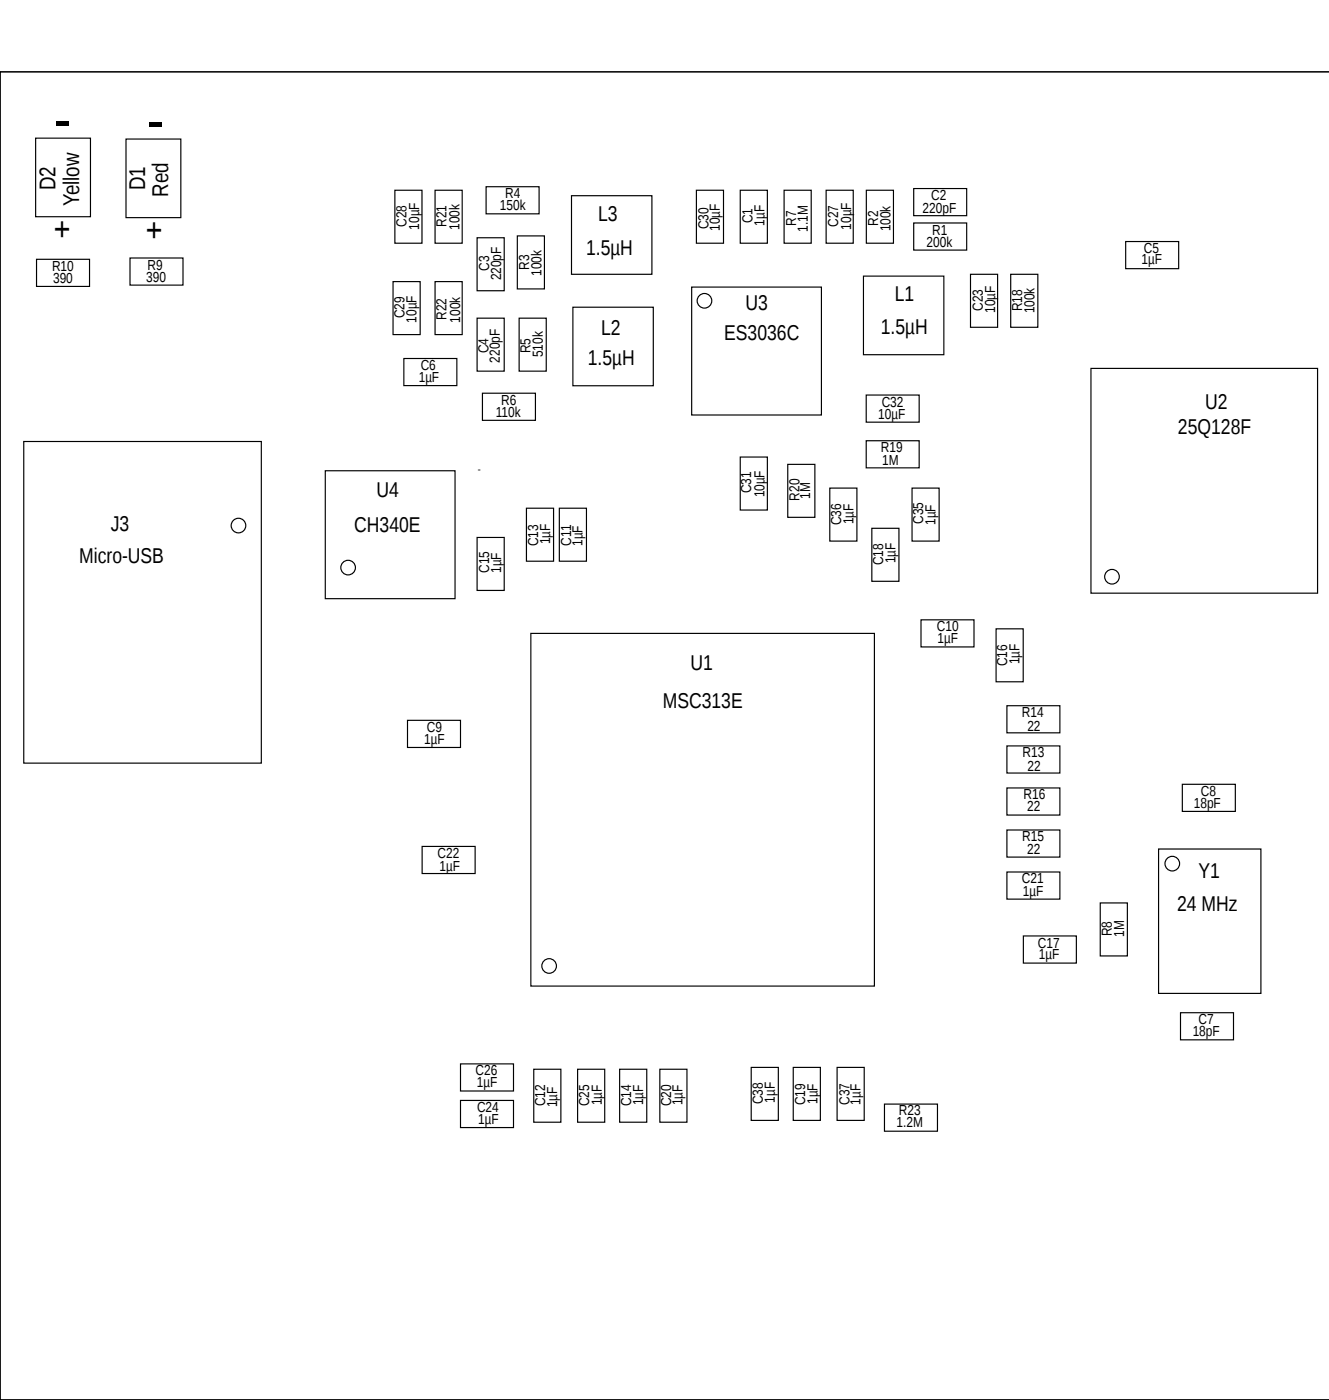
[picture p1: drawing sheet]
<svg xmlns="http://www.w3.org/2000/svg" width="171mm" height="180mm" viewBox="0 0 171 180" stroke-linecap="round" stroke-linejoin="round" font-family="sans-serif">
<g fill="none" stroke="#000" stroke-width=".15">
<path d="M4.6 17.8h7v10.1h-7zM16.2 17.9h7v10.1h-7zM170.8 9.2h-170.8v170.8M4.7 33.3h6.8v3.5h-6.8zM16.7 33.2h6.8v3.5h-6.8zM50.5 36.2h3.5v6.8h-3.5zM50.8 24.5h3.4v6.8h-3.4zM55.9 24.5h3.5v6.8h-3.5zM55.9 36.2h3.5v6.8h-3.5zM61.3 30.6h3.5v6.8h-3.5zM62.5 24h6.8v3.5h-6.8zM66.5 30.3h3.5v6.8h-3.5z"/>
<path d="M73.5 25.2h10.3v10.1h-10.3zM73.6 39.5h10.4v10.1h-10.4zM88.9 36.9h16.7v16.5h-16.7zM89.5 24.5h3.5v6.8h-3.5zM95.2 24.5h3.4v6.8h-3.4zM100.8 24.5h3.5v6.8h-3.5zM106.2 24.5h3.5v6.8h-3.5zM111 35.5h10.3v10.1h-10.3zM111.4 24.5h3.5v6.8h-3.5zM117.5 24.2h6.8v3.5h-6.8zM117.5 28.7h6.8v3.5h-6.8zM124.8 35.3h3.4v6.8h-3.4z"/>
<path d="M129.9 35.3h3.5v6.8h-3.5zM144.7 31.1h6.8v3.4h-6.8zM3.1 56.8h30.5v41.3h-30.5zM51.9 46.1h6.8v3.5h-6.8zM61.3 40.9h3.5v6.8h-3.5zM62 50.6h6.8v3.4h-6.8zM66.7 40.9h3.5v6.8h-3.5zM95.2 58.8h3.4v6.8h-3.4zM101.3 59.7h3.5v6.8h-3.5zM111.4 50.8h6.8v3.5h-6.8zM111.4 56.7h6.8v3.5h-6.8zM140.2 47.4h29.2v28.9h-29.2z"/>
<path d="M41.8 60.5h16.7v16.5h-16.7zM61.3 69.1h3.5v6.8h-3.5zM67.7 65.3h3.5v6.9h-3.5zM71.9 65.3h3.5v6.9h-3.5zM106.7 62.8h3.5v6.8h-3.5zM112.1 67.9h3.5v6.8h-3.5zM117.2 62.8h3.5v6.8h-3.5zM118.4 79.7h6.8v3.5h-6.8zM52.4 92.6h6.8v3.5h-6.8zM68.2 81.4h44.2v45.4h-44.2zM128.1 80.8h3.4v6.9h-3.4zM129.4 90.7h6.9v3.5h-6.9z"/>
<path d="M129.4 95.9h6.9v3.5h-6.9zM54.3 108.8h6.8v3.5h-6.8zM129.4 101.3h6.9v3.5h-6.9zM129.4 106.7h6.9v3.5h-6.9zM129.4 112.1h6.9v3.5h-6.9zM141.4 116.1h3.5v6.8h-3.5zM148.9 109.2h13.2v18.5h-13.2zM152 100.8h6.8v3.5h-6.8zM59.2 136.8h6.8v3.5h-6.8zM68.6 137.5h3.5v6.8h-3.5zM74.3 137.5h3.4v6.8h-3.4zM79.7 137.5h3.4v6.8h-3.4z"/>
<path d="M84.8 137.5h3.5v6.8h-3.5zM96.6 137.2h3.5v6.9h-3.5zM102 137.2h3.5v6.9h-3.5zM107.6 137.2h3.5v6.9h-3.5zM131.6 120.3h6.8v3.5h-6.8zM151.8 130.2h6.8v3.5h-6.8zM59.2 141.5h6.8v3.5h-6.8zM113.7 142h6.8v3.4h-6.8z"/>
<circle cx="90.6" cy="38.7" r=".94"/>
<circle cx="30.7" cy="67.6" r=".94"/>
<circle cx="44.8" cy="73" r=".94"/>
<circle cx="143" cy="74.2" r=".94"/>
<circle cx="150.7" cy="111" r=".94"/>
<circle cx="70.6" cy="124.2" r=".94"/>
</g>
<path d="M170.8 9.2h-170.8v170.8" fill="none" stroke="#000" stroke-width=".13"/>
<g font-size="8">
<text x="6.9" y="18">-</text>
<text x="18.9" y="18.1">-</text>
</g>
<g font-size="4.5">
<text x="6.9" y="31">+</text>
<text x="18.7" y="31.1">+</text>
</g>
<g font-size="2.9">
<text x="7.1" y="24.4" transform="rotate(-90 7.1 24.4)">D2</text>
<text x="10.2" y="26.5" transform="rotate(-90 10.2 26.5)">Yellow</text>
<text x="18.6" y="24.4" transform="rotate(-90 18.6 24.4)">D1</text>
<text x="21.6" y="25.3" transform="rotate(-90 21.6 25.3)">Red</text>
</g>
<g font-size="2.8">
<text x="76.9" y="28.4">L3</text>
<text x="75.4" y="32.8">1.5µH</text>
<text x="95.8" y="39.9">U3</text>
<text x="115" y="38.7">L1</text>
<text x="75.6" y="47">1.5µH</text>
<text x="77.3" y="43.1">L2</text>
<text x="93.1" y="43.8">ES3036C</text>
<text x="113.2" y="42.9">1.5µH</text>
<text x="154.9" y="52.6">U2</text>
<text x="151.4" y="55.7">25Q128F</text>
<text x="48.4" y="64">U4</text>
<text x="14.2" y="68.3">J3</text>
<text x="45.6" y="68.4">CH340E</text>
<text x="10.2" y="72.4">Micro-USB</text>
<text x="88.8" y="86.1">U1</text>
<text x="85.2" y="91.1">MSC313E</text>
<text x="154.1" y="112.9">Y1</text>
<text x="151.3" y="117.1">24 MHz</text>
</g>
<g font-size="1.9">
<text x="52.3" y="29.2" transform="rotate(-90 52.3 29.2)">C28</text>
<text x="53.9" y="29.5" transform="rotate(-90 53.9 29.5)">10µF</text>
<text x="57.4" y="29.2" transform="rotate(-90 57.4 29.2)">R21</text>
<text x="59.1" y="29.6" transform="rotate(-90 59.1 29.6)">100k</text>
<text x="64.3" y="27">150k</text>
<text x="65" y="25.5">R4</text>
<text x="91.1" y="29.5" transform="rotate(-90 91.1 29.5)">C30</text>
<text x="92.6" y="29.7" transform="rotate(-90 92.6 29.7)">10µF</text>
<text x="96.7" y="28.7" transform="rotate(-90 96.7 28.7)">C1</text>
<text x="98.3" y="29" transform="rotate(-90 98.3 29)">1µF</text>
<text x="102.4" y="29" transform="rotate(-90 102.4 29)">R7</text>
<text x="103.9" y="29.8" transform="rotate(-90 103.9 29.8)">1.1M</text>
<text x="107.8" y="29.1" transform="rotate(-90 107.8 29.1)">C27</text>
<text x="109.4" y="29.5" transform="rotate(-90 109.4 29.5)">10µF</text>
<text x="112.9" y="29" transform="rotate(-90 112.9 29)">R2</text>
<text x="114.5" y="29.8" transform="rotate(-90 114.5 29.8)">100k</text>
<text x="118.6" y="27.4">220pF</text>
<text x="119.7" y="25.7">C2</text>
<text x="6.7" y="34.9">R10</text>
<text x="19" y="34.7">R9</text>
<text x="62.9" y="34.8" transform="rotate(-90 62.9 34.8)">C3</text>
<text x="68" y="34.7" transform="rotate(-90 68 34.7)">R3</text>
<text x="69.6" y="35.5" transform="rotate(-90 69.6 35.5)">100k</text>
<text x="119.1" y="31.8">200k</text>
<text x="119.8" y="30.2">R1</text>
<text x="146.8" y="33.9">1µF</text>
<text x="147" y="32.5">C5</text>
<text x="6.8" y="36.4">390</text>
<text x="18.8" y="36.3">390</text>
<text x="52" y="40.9" transform="rotate(-90 52 40.9)">C29</text>
<text x="53.6" y="41.5" transform="rotate(-90 53.6 41.5)">10µF</text>
<text x="57.4" y="41.1" transform="rotate(-90 57.4 41.1)">R22</text>
<text x="59.1" y="41.5" transform="rotate(-90 59.1 41.5)">100k</text>
<text x="64.4" y="36.1" transform="rotate(-90 64.4 36.1)">220pF</text>
<text x="126.3" y="40" transform="rotate(-90 126.3 40)">C23</text>
<text x="127.9" y="40.3" transform="rotate(-90 127.9 40.3)">10µF</text>
<text x="131.4" y="40" transform="rotate(-90 131.4 40)">R18</text>
<text x="133" y="40.3" transform="rotate(-90 133 40.3)">100k</text>
<text x="54.1" y="47.6">C6</text>
<text x="62.8" y="45.4" transform="rotate(-90 62.8 45.4)">C4</text>
<text x="64.3" y="46.6" transform="rotate(-90 64.3 46.6)">220pF</text>
<text x="68.2" y="45.4" transform="rotate(-90 68.2 45.4)">R5</text>
<text x="69.8" y="45.9" transform="rotate(-90 69.8 45.9)">510k</text>
<text x="53.8" y="49.1">1µF</text>
<text x="63.7" y="53.7">110k</text>
<text x="64.4" y="52">R6</text>
<text x="112.9" y="53.8">10µF</text>
<text x="113.3" y="52.3">C32</text>
<text x="113.2" y="58.1">R19</text>
<text x="113.4" y="59.7">1M</text>
<text x="96.6" y="63.4" transform="rotate(-90 96.6 63.4)">C31</text>
<text x="98.3" y="64" transform="rotate(-90 98.3 64)">10µF</text>
<text x="102.8" y="64.4" transform="rotate(-90 102.8 64.4)">R20</text>
<text x="104.2" y="64.1" transform="rotate(-90 104.2 64.1)">1M</text>
<text x="69.2" y="70.2" transform="rotate(-90 69.2 70.2)">C13</text>
<text x="70.7" y="70" transform="rotate(-90 70.7 70)">1µF</text>
<text x="73.4" y="70.2" transform="rotate(-90 73.4 70.2)">C11</text>
<text x="74.9" y="70.2" transform="rotate(-90 74.9 70.2)">1µF</text>
<text x="108.1" y="67.5" transform="rotate(-90 108.1 67.5)">C36</text>
<text x="109.7" y="67.4" transform="rotate(-90 109.7 67.4)">1µF</text>
<text x="118.7" y="67.4" transform="rotate(-90 118.7 67.4)">C35</text>
<text x="120.3" y="67.5" transform="rotate(-90 120.3 67.5)">1µF</text>
<text x="62.9" y="73.6" transform="rotate(-90 62.9 73.6)">C15</text>
<text x="64.4" y="73.6" transform="rotate(-90 64.4 73.6)">1µF</text>
<text x="113.5" y="72.7" transform="rotate(-90 113.5 72.7)">C18</text>
<text x="115.1" y="72.4" transform="rotate(-90 115.1 72.4)">1µF</text>
<text x="120.5" y="81.1">C10</text>
<text x="120.5" y="82.6">1µF</text>
<text x="129.5" y="85.7" transform="rotate(-90 129.5 85.7)">C16</text>
<text x="131" y="85.4" transform="rotate(-90 131 85.4)">1µF</text>
<text x="54.5" y="95.7">1µF</text>
<text x="54.9" y="94.2">C9</text>
<text x="131.4" y="92.2">R14</text>
<text x="132.1" y="94">22</text>
<text x="131.5" y="97.4">R13</text>
<text x="132.1" y="99.1">22</text>
<text x="131.6" y="102.8">R16</text>
<text x="132" y="104.3">22</text>
<text x="153.5" y="103.8">18pF</text>
<text x="154.4" y="102.3">C8</text>
<text x="56.3" y="110.4">C22</text>
<text x="56.5" y="112">1µF</text>
<text x="131.4" y="113.6">C21</text>
<text x="131.4" y="108.1">R15</text>
<text x="132" y="109.8">22</text>
<text x="131.5" y="115.1">1µF</text>
<text x="133.4" y="121.9">C17</text>
<text x="133.6" y="123.3">1µF</text>
<text x="142.9" y="120.4" transform="rotate(-90 142.9 120.4)">R8</text>
<text x="144.5" y="120.4" transform="rotate(-90 144.5 120.4)">1M</text>
<text x="154.1" y="131.7">C7</text>
<text x="153.3" y="133.2">18pF</text>
<text x="61.1" y="138.2">C26</text>
<text x="61.3" y="139.8">1µF</text>
<text x="61.3" y="143">C24</text>
<text x="70.1" y="142.2" transform="rotate(-90 70.1 142.2)">C12</text>
<text x="71.6" y="142.3" transform="rotate(-90 71.6 142.3)">1µF</text>
<text x="75.7" y="142.2" transform="rotate(-90 75.7 142.2)">C25</text>
<text x="77.4" y="142.1" transform="rotate(-90 77.4 142.1)">1µF</text>
<text x="81.1" y="142.2" transform="rotate(-90 81.1 142.2)">C14</text>
<text x="82.7" y="142.1" transform="rotate(-90 82.7 142.1)">1µF</text>
<text x="86.3" y="142.2" transform="rotate(-90 86.3 142.2)">C20</text>
<text x="87.7" y="142.1" transform="rotate(-90 87.7 142.1)">1µF</text>
<text x="98.1" y="142" transform="rotate(-90 98.1 142)">C38</text>
<text x="99.6" y="141.8" transform="rotate(-90 99.6 141.8)">1µF</text>
<text x="103.5" y="142.1" transform="rotate(-90 103.5 142.1)">C19</text>
<text x="105.1" y="141.9" transform="rotate(-90 105.1 141.9)">1µF</text>
<text x="109.2" y="142.1" transform="rotate(-90 109.2 142.1)">C37</text>
<text x="110.6" y="142" transform="rotate(-90 110.6 142)">1µF</text>
<text x="115.6" y="143.4">R23</text>
<text x="61.5" y="144.5">1µF</text>
<text x="115.3" y="144.9">1.2M</text>
</g>
<text font-size="1.4" x="61.4" y="60.8">-</text>
</svg>
